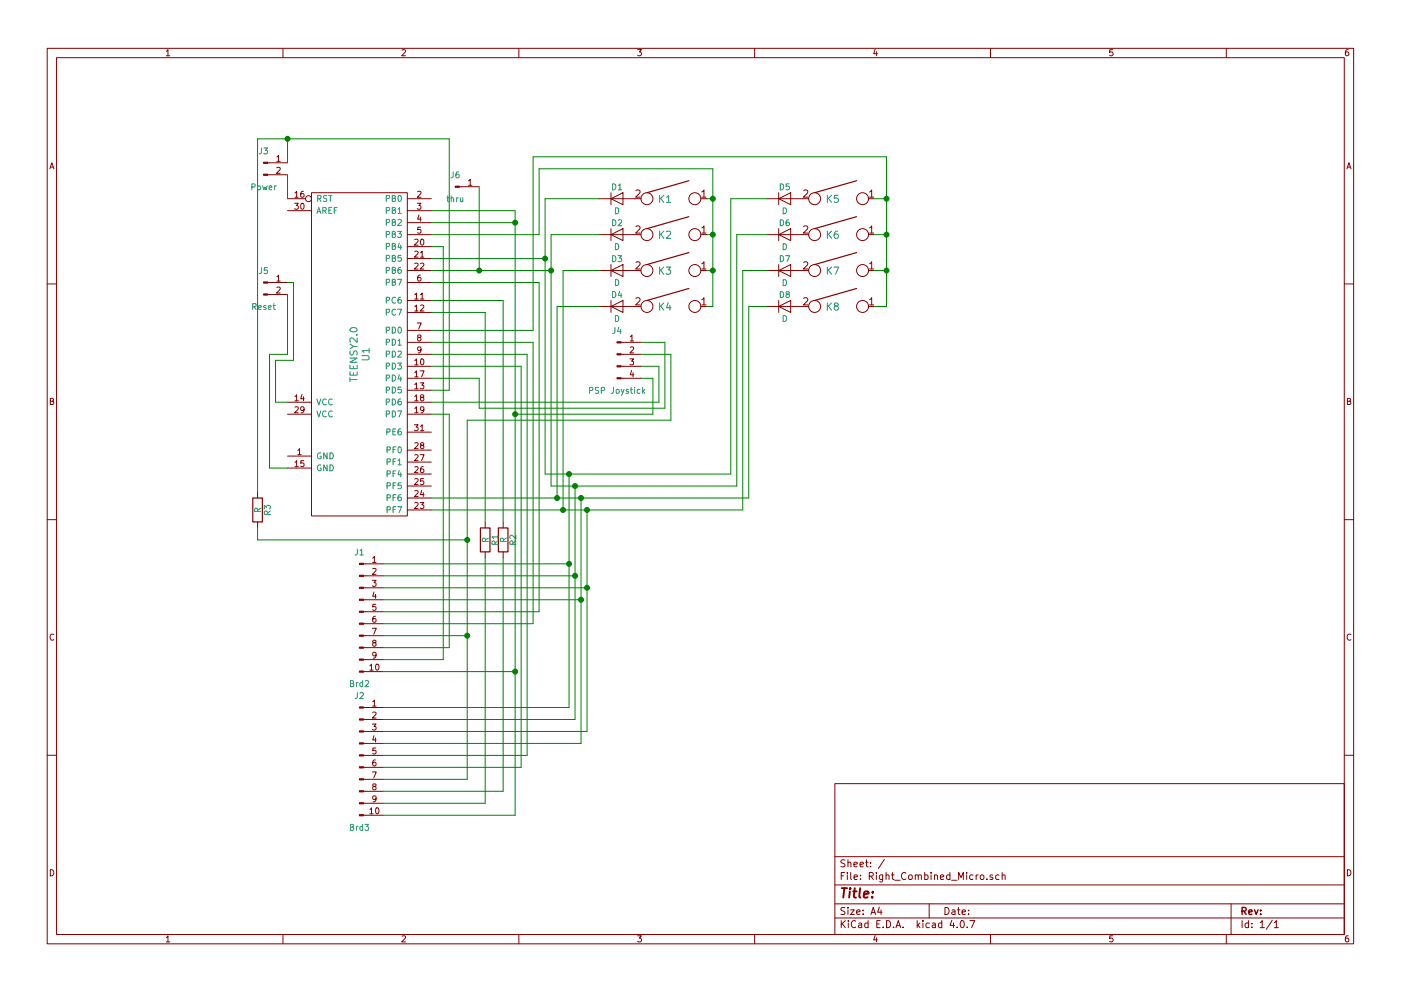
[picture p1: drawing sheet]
EESchema Schematic File Version 2
LIBS:power
LIBS:device
LIBS:switches
LIBS:relays
LIBS:motors
LIBS:transistors
LIBS:conn
LIBS:linear
LIBS:regul
LIBS:74xx
LIBS:cmos4000
LIBS:adc-dac
LIBS:memory
LIBS:xilinx
LIBS:microcontrollers
LIBS:dsp
LIBS:microchip
LIBS:analog_switches
LIBS:motorola
LIBS:texas
LIBS:intel
LIBS:audio
LIBS:interface
LIBS:digital-audio
LIBS:philips
LIBS:display
LIBS:cypress
LIBS:siliconi
LIBS:opto
LIBS:atmel
LIBS:contrib
LIBS:valves
LIBS:keyboard_parts
LIBS:mkl27z256vfm4
LIBS:Right_Combined_Micro-cache
EELAYER 25 0
EELAYER END
$Descr A4 11693 8268
encoding utf-8
Sheet 1 1
Title ""
Date ""
Rev ""
Comp ""
Comment1 ""
Comment2 ""
Comment3 ""
Comment4 ""
$EndDescr
$Comp
L TEENSY2.0 U1
U 1 1
P 3000 2950
F 0 "U1" V 3050 2950 60  0000 C CNN
F 1 "TEENSY2.0" V 2950 2950 60  0000 C CNN
F 2 "keebs:Pro_Micro" H 3000 2950 60  0001 C CNN
F 3 "" H 3000 2950 60  0000 C CNN
	1    3000 2950
	1    0    0    -1  
$EndComp
$Comp
L D D1
U 1 1
P 5150 1650
F 0 "D1" H 5150 1750 50  0000 C CNN
F 1 "D" H 5150 1550 50  0000 C CNN
F 2 "keyboard_parts:D_SOD123_axial" H 5150 1650 50  0001 C CNN
F 3 "" H 5150 1650 50  0001 C CNN
	1    5150 1650
	1    0    0    -1  
$EndComp
$Comp
L D D2
U 1 1
P 5150 1950
F 0 "D2" H 5150 2050 50  0000 C CNN
F 1 "D" H 5150 1850 50  0000 C CNN
F 2 "keyboard_parts:D_SOD123_axial" H 5150 1950 50  0001 C CNN
F 3 "" H 5150 1950 50  0001 C CNN
	1    5150 1950
	1    0    0    -1  
$EndComp
$Comp
L D D3
U 1 1
P 5150 2250
F 0 "D3" H 5150 2350 50  0000 C CNN
F 1 "D" H 5150 2150 50  0000 C CNN
F 2 "keyboard_parts:D_SOD123_axial" H 5150 2250 50  0001 C CNN
F 3 "" H 5150 2250 50  0001 C CNN
	1    5150 2250
	1    0    0    -1  
$EndComp
$Comp
L D D4
U 1 1
P 5150 2550
F 0 "D4" H 5150 2650 50  0000 C CNN
F 1 "D" H 5150 2450 50  0000 C CNN
F 2 "keyboard_parts:D_SOD123_axial" H 5150 2550 50  0001 C CNN
F 3 "" H 5150 2550 50  0001 C CNN
	1    5150 2550
	1    0    0    -1  
$EndComp
$Comp
L D D5
U 1 1
P 6550 1650
F 0 "D5" H 6550 1750 50  0000 C CNN
F 1 "D" H 6550 1550 50  0000 C CNN
F 2 "keyboard_parts:D_SOD123_axial" H 6550 1650 50  0001 C CNN
F 3 "" H 6550 1650 50  0001 C CNN
	1    6550 1650
	1    0    0    -1  
$EndComp
$Comp
L D D6
U 1 1
P 6550 1950
F 0 "D6" H 6550 2050 50  0000 C CNN
F 1 "D" H 6550 1850 50  0000 C CNN
F 2 "keyboard_parts:D_SOD123_axial" H 6550 1950 50  0001 C CNN
F 3 "" H 6550 1950 50  0001 C CNN
	1    6550 1950
	1    0    0    -1  
$EndComp
$Comp
L D D7
U 1 1
P 6550 2250
F 0 "D7" H 6550 2350 50  0000 C CNN
F 1 "D" H 6550 2150 50  0000 C CNN
F 2 "keyboard_parts:D_SOD123_axial" H 6550 2250 50  0001 C CNN
F 3 "" H 6550 2250 50  0001 C CNN
	1    6550 2250
	1    0    0    -1  
$EndComp
$Comp
L D D8
U 1 1
P 6550 2550
F 0 "D8" H 6550 2650 50  0000 C CNN
F 1 "D" H 6550 2450 50  0000 C CNN
F 2 "keyboard_parts:D_SOD123_axial" H 6550 2550 50  0001 C CNN
F 3 "" H 6550 2550 50  0001 C CNN
	1    6550 2550
	1    0    0    -1  
$EndComp
$Comp
L KEYSW K1
U 1 1
P 5600 1650
F 0 "K1" H 5550 1650 60  0000 C CNN
F 1 "KEYSW" H 5600 1550 60  0001 C CNN
F 2 "keebs:Mx_Alps_100" H 5600 1650 60  0001 C CNN
F 3 "" H 5600 1650 60  0000 C CNN
	1    5600 1650
	1    0    0    -1  
$EndComp
$Comp
L KEYSW K2
U 1 1
P 5600 1950
F 0 "K2" H 5550 1950 60  0000 C CNN
F 1 "KEYSW" H 5600 1850 60  0001 C CNN
F 2 "keebs:Mx_Alps_100" H 5600 1950 60  0001 C CNN
F 3 "" H 5600 1950 60  0000 C CNN
	1    5600 1950
	1    0    0    -1  
$EndComp
$Comp
L KEYSW K3
U 1 1
P 5600 2250
F 0 "K3" H 5550 2250 60  0000 C CNN
F 1 "KEYSW" H 5600 2150 60  0001 C CNN
F 2 "keebs:Mx_Alps_100" H 5600 2250 60  0001 C CNN
F 3 "" H 5600 2250 60  0000 C CNN
	1    5600 2250
	1    0    0    -1  
$EndComp
$Comp
L KEYSW K4
U 1 1
P 5600 2550
F 0 "K4" H 5550 2550 60  0000 C CNN
F 1 "KEYSW" H 5600 2450 60  0001 C CNN
F 2 "keebs:Mx_Alps_100" H 5600 2550 60  0001 C CNN
F 3 "" H 5600 2550 60  0000 C CNN
	1    5600 2550
	1    0    0    -1  
$EndComp
$Comp
L KEYSW K5
U 1 1
P 7000 1650
F 0 "K5" H 6950 1650 60  0000 C CNN
F 1 "KEYSW" H 7000 1550 60  0001 C CNN
F 2 "keebs:Mx_Alps_100" H 7000 1650 60  0001 C CNN
F 3 "" H 7000 1650 60  0000 C CNN
	1    7000 1650
	1    0    0    -1  
$EndComp
$Comp
L KEYSW K6
U 1 1
P 7000 1950
F 0 "K6" H 6950 1950 60  0000 C CNN
F 1 "KEYSW" H 7000 1850 60  0001 C CNN
F 2 "keebs:Mx_Alps_100" H 7000 1950 60  0001 C CNN
F 3 "" H 7000 1950 60  0000 C CNN
	1    7000 1950
	1    0    0    -1  
$EndComp
$Comp
L KEYSW K7
U 1 1
P 7000 2250
F 0 "K7" H 6950 2250 60  0000 C CNN
F 1 "KEYSW" H 7000 2150 60  0001 C CNN
F 2 "keebs:Mx_Alps_100" H 7000 2250 60  0001 C CNN
F 3 "" H 7000 2250 60  0000 C CNN
	1    7000 2250
	1    0    0    -1  
$EndComp
$Comp
L KEYSW K8
U 1 1
P 7000 2550
F 0 "K8" H 6950 2550 60  0000 C CNN
F 1 "KEYSW" H 7000 2450 60  0001 C CNN
F 2 "keebs:Mx_Alps_100" H 7000 2550 60  0001 C CNN
F 3 "" H 7000 2550 60  0000 C CNN
	1    7000 2550
	1    0    0    -1  
$EndComp
$Comp
L Conn_01x10_Male J1
U 1 1
P 3000 5100
F 0 "J1" H 3000 5600 50  0000 C CNN
F 1 "Brd2" H 3000 4500 50  0000 C CNN
F 2 "Pin_Headers:Pin_Header_Straight_1x10_Pitch2.54mm" H 3000 5100 50  0001 C CNN
F 3 "" H 3000 5100 50  0001 C CNN
	1    3000 5100
	1    0    0    -1  
$EndComp
$Comp
L Conn_01x10_Male J2
U 1 1
P 3000 6300
F 0 "J2" H 3000 6800 50  0000 C CNN
F 1 "Brd3" H 3000 5700 50  0000 C CNN
F 2 "Pin_Headers:Pin_Header_Straight_1x10_Pitch2.54mm" H 3000 6300 50  0001 C CNN
F 3 "" H 3000 6300 50  0001 C CNN
	1    3000 6300
	1    0    0    -1  
$EndComp
$Comp
L R R2
U 1 1
P 4200 4500
F 0 "R2" V 4280 4500 50  0000 C CNN
F 1 "R" V 4200 4500 50  0000 C CNN
F 2 "Resistors_Universal:Resistor_SMD+THTuniversal_2512_RM10_HandSoldering" V 4130 4500 50  0001 C CNN
F 3 "" H 4200 4500 50  0001 C CNN
	1    4200 4500
	1    0    0    -1  
$EndComp
$Comp
L R R1
U 1 1
P 4050 4500
F 0 "R1" V 4130 4500 50  0000 C CNN
F 1 "R" V 4050 4500 50  0000 C CNN
F 2 "Resistors_Universal:Resistor_SMD+THTuniversal_2512_RM10_HandSoldering" V 3980 4500 50  0001 C CNN
F 3 "" H 4050 4500 50  0001 C CNN
	1    4050 4500
	1    0    0    -1  
$EndComp
Wire Wire Line
	3600 2150 4550 2150
Wire Wire Line
	4550 1650 4550 3950
Wire Wire Line
	4550 1650 5000 1650
Wire Wire Line
	3600 2250 4600 2250
Wire Wire Line
	4600 1950 4600 4050
Wire Wire Line
	4600 1950 5000 1950
Wire Wire Line
	3600 4250 6200 4250
Wire Wire Line
	4700 4250 4700 2250
Wire Wire Line
	4700 2250 5000 2250
Wire Wire Line
	3600 4150 6250 4150
Wire Wire Line
	4650 4150 4650 2550
Wire Wire Line
	4650 2550 5000 2550
Wire Wire Line
	4600 4050 6150 4050
Wire Wire Line
	6150 4050 6150 1950
Wire Wire Line
	6150 1950 6400 1950
Connection ~ 4600 2250
Wire Wire Line
	6200 4250 6200 2250
Wire Wire Line
	6200 2250 6400 2250
Connection ~ 4700 4250
Wire Wire Line
	6250 4150 6250 2550
Wire Wire Line
	6250 2550 6400 2550
Connection ~ 4650 4150
Wire Wire Line
	4550 3950 6100 3950
Wire Wire Line
	6100 3950 6100 1650
Wire Wire Line
	6100 1650 6400 1650
Connection ~ 4550 2150
Wire Wire Line
	3600 1950 4500 1950
Wire Wire Line
	4500 1950 4500 1400
Wire Wire Line
	4500 1400 5950 1400
Wire Wire Line
	5950 1400 5950 2550
Wire Wire Line
	5950 1650 5900 1650
Wire Wire Line
	5950 1950 5900 1950
Connection ~ 5950 1650
Wire Wire Line
	5950 2250 5900 2250
Connection ~ 5950 1950
Wire Wire Line
	5950 2550 5900 2550
Connection ~ 5950 2250
Wire Wire Line
	3600 2750 4450 2750
Wire Wire Line
	4450 2750 4450 1300
Wire Wire Line
	4450 1300 7400 1300
Wire Wire Line
	7400 1300 7400 2550
Wire Wire Line
	7400 1650 7300 1650
Wire Wire Line
	7400 1950 7300 1950
Connection ~ 7400 1650
Wire Wire Line
	7400 2250 7300 2250
Connection ~ 7400 1950
Wire Wire Line
	7400 2550 7300 2550
Connection ~ 7400 2250
Wire Wire Line
	3200 4700 4750 4700
Wire Wire Line
	4750 3950 4750 5900
Connection ~ 4750 3950
Wire Wire Line
	3200 4800 4800 4800
Wire Wire Line
	4800 4050 4800 6000
Connection ~ 4800 4050
Wire Wire Line
	4850 4150 4850 6200
Connection ~ 4850 4150
Wire Wire Line
	4900 4250 4900 6100
Connection ~ 4900 4250
Wire Wire Line
	4850 5000 3200 5000
Wire Wire Line
	3200 4900 4900 4900
Connection ~ 4900 4900
Wire Wire Line
	4750 5900 3200 5900
Connection ~ 4750 4700
Wire Wire Line
	4800 6000 3200 6000
Connection ~ 4800 4800
Wire Wire Line
	4900 6100 3200 6100
Wire Wire Line
	4850 6200 3200 6200
Connection ~ 4850 5000
Wire Wire Line
	3600 2350 4500 2350
Wire Wire Line
	4500 2350 4500 5100
Wire Wire Line
	4500 5100 3200 5100
Wire Wire Line
	3600 2850 4450 2850
Wire Wire Line
	3600 2950 4400 2950
Wire Wire Line
	3200 5200 4450 5200
Wire Wire Line
	4450 5200 4450 2850
Wire Wire Line
	4400 2950 4400 6300
Wire Wire Line
	4400 6300 3200 6300
Wire Wire Line
	3600 3050 4350 3050
Wire Wire Line
	4350 3050 4350 6400
Wire Wire Line
	4350 6400 3200 6400
Wire Wire Line
	3600 1750 4300 1750
Wire Wire Line
	4300 5600 3200 5600
Wire Wire Line
	4300 6800 3200 6800
Connection ~ 4300 5600
Wire Wire Line
	3600 1850 4300 1850
Connection ~ 4300 1850
Wire Wire Line
	4050 4650 4050 6700
Wire Wire Line
	4050 6700 3200 6700
Wire Wire Line
	4200 4650 4200 6600
Wire Wire Line
	4200 6600 3200 6600
Wire Wire Line
	4050 4350 4050 2600
Wire Wire Line
	4050 2600 3600 2600
Wire Wire Line
	4200 4350 4200 2500
Wire Wire Line
	4200 2500 3600 2500
Wire Wire Line
	2150 4500 3900 4500
Wire Wire Line
	3900 3500 3900 6500
Wire Wire Line
	3900 5300 3200 5300
Wire Wire Line
	3900 6500 3200 6500
Connection ~ 3900 5300
$Comp
L R R3
U 1 1
P 2150 4250
F 0 "R3" V 2230 4250 50  0000 C CNN
F 1 "R" V 2150 4250 50  0000 C CNN
F 2 "Resistors_Universal:Resistor_SMD+THTuniversal_2512_RM10_HandSoldering" V 2080 4250 50  0001 C CNN
F 3 "" H 2150 4250 50  0001 C CNN
	1    2150 4250
	1    0    0    -1  
$EndComp
Wire Wire Line
	2150 4400 2150 4500
Wire Wire Line
	2150 1150 2150 4100
Wire Wire Line
	3600 3450 3750 3450
Wire Wire Line
	3750 3450 3750 5400
Wire Wire Line
	3750 5400 3200 5400
Wire Wire Line
	3600 2050 3700 2050
Wire Wire Line
	3700 2050 3700 5500
Wire Wire Line
	3700 5500 3200 5500
$Comp
L Conn_01x02_Male J3
U 1 1
P 2200 1350
F 0 "J3" H 2200 1450 50  0000 C CNN
F 1 "Power" H 2200 1150 50  0000 C CNN
F 2 "Pin_Headers:Pin_Header_Straight_1x02_Pitch2.54mm" H 2200 1350 50  0001 C CNN
F 3 "" H 2200 1350 50  0001 C CNN
	1    2200 1350
	1    0    0    -1  
$EndComp
Wire Wire Line
	2400 1450 2400 1650
Wire Wire Line
	3600 3250 3750 3250
Wire Wire Line
	3750 3250 3750 1150
Wire Wire Line
	3750 1150 2150 1150
Wire Wire Line
	2400 1350 2400 1150
Connection ~ 2400 1150
$Comp
L Conn_01x04_Male J4
U 1 1
P 5150 2950
F 0 "J4" H 5150 3150 50  0000 C CNN
F 1 "PSP Joystick" H 5150 2650 50  0000 C CNN
F 2 "Pin_Headers:Pin_Header_Straight_1x04_Pitch2.54mm" H 5150 2950 50  0001 C CNN
F 3 "" H 5150 2950 50  0001 C CNN
	1    5150 2950
	1    0    0    -1  
$EndComp
Wire Wire Line
	3600 3350 5500 3350
Wire Wire Line
	5500 3350 5500 3050
Wire Wire Line
	5500 3050 5350 3050
Wire Wire Line
	3600 3150 4000 3150
Wire Wire Line
	4000 3150 4000 3400
Wire Wire Line
	4000 3400 5550 3400
Wire Wire Line
	5550 3400 5550 2850
Wire Wire Line
	5550 2850 5350 2850
Wire Wire Line
	4300 3450 5450 3450
Wire Wire Line
	5450 3450 5450 3150
Wire Wire Line
	5450 3150 5350 3150
Connection ~ 4300 3450
Wire Wire Line
	3900 3500 5600 3500
Wire Wire Line
	5600 3500 5600 2950
Wire Wire Line
	5600 2950 5350 2950
Connection ~ 3900 4500
$Comp
L Conn_01x02_Male J5
U 1 1
P 2200 2350
F 0 "J5" H 2200 2450 50  0000 C CNN
F 1 "Reset" H 2200 2150 50  0000 C CNN
F 2 "Pin_Headers:Pin_Header_Straight_1x02_Pitch2.54mm" H 2200 2350 50  0001 C CNN
F 3 "" H 2200 2350 50  0001 C CNN
	1    2200 2350
	1    0    0    -1  
$EndComp
Wire Wire Line
	2400 2450 2400 2950
Wire Wire Line
	2400 2950 2250 2950
Wire Wire Line
	2250 2950 2250 3900
Wire Wire Line
	2250 3900 2400 3900
Wire Wire Line
	2400 2350 2450 2350
Wire Wire Line
	2450 2350 2450 3000
Wire Wire Line
	2450 3000 2300 3000
Wire Wire Line
	2300 3000 2300 3350
Wire Wire Line
	2300 3350 2400 3350
Wire Wire Line
	4300 1750 4300 6800
$Comp
L Conn_01x01_Male J6
U 1 1
P 3800 1550
F 0 "J6" H 3800 1650 50  0000 C CNN
F 1 "thru" H 3800 1450 50  0000 C CNN
F 2 "Pin_Headers:Pin_Header_Straight_1x01_Pitch2.54mm" H 3800 1550 50  0001 C CNN
F 3 "" H 3800 1550 50  0001 C CNN
	1    3800 1550
	1    0    0    -1  
$EndComp
Wire Wire Line
	4000 1550 4000 2250
Connection ~ 4000 2250
$EndSCHEMATC
